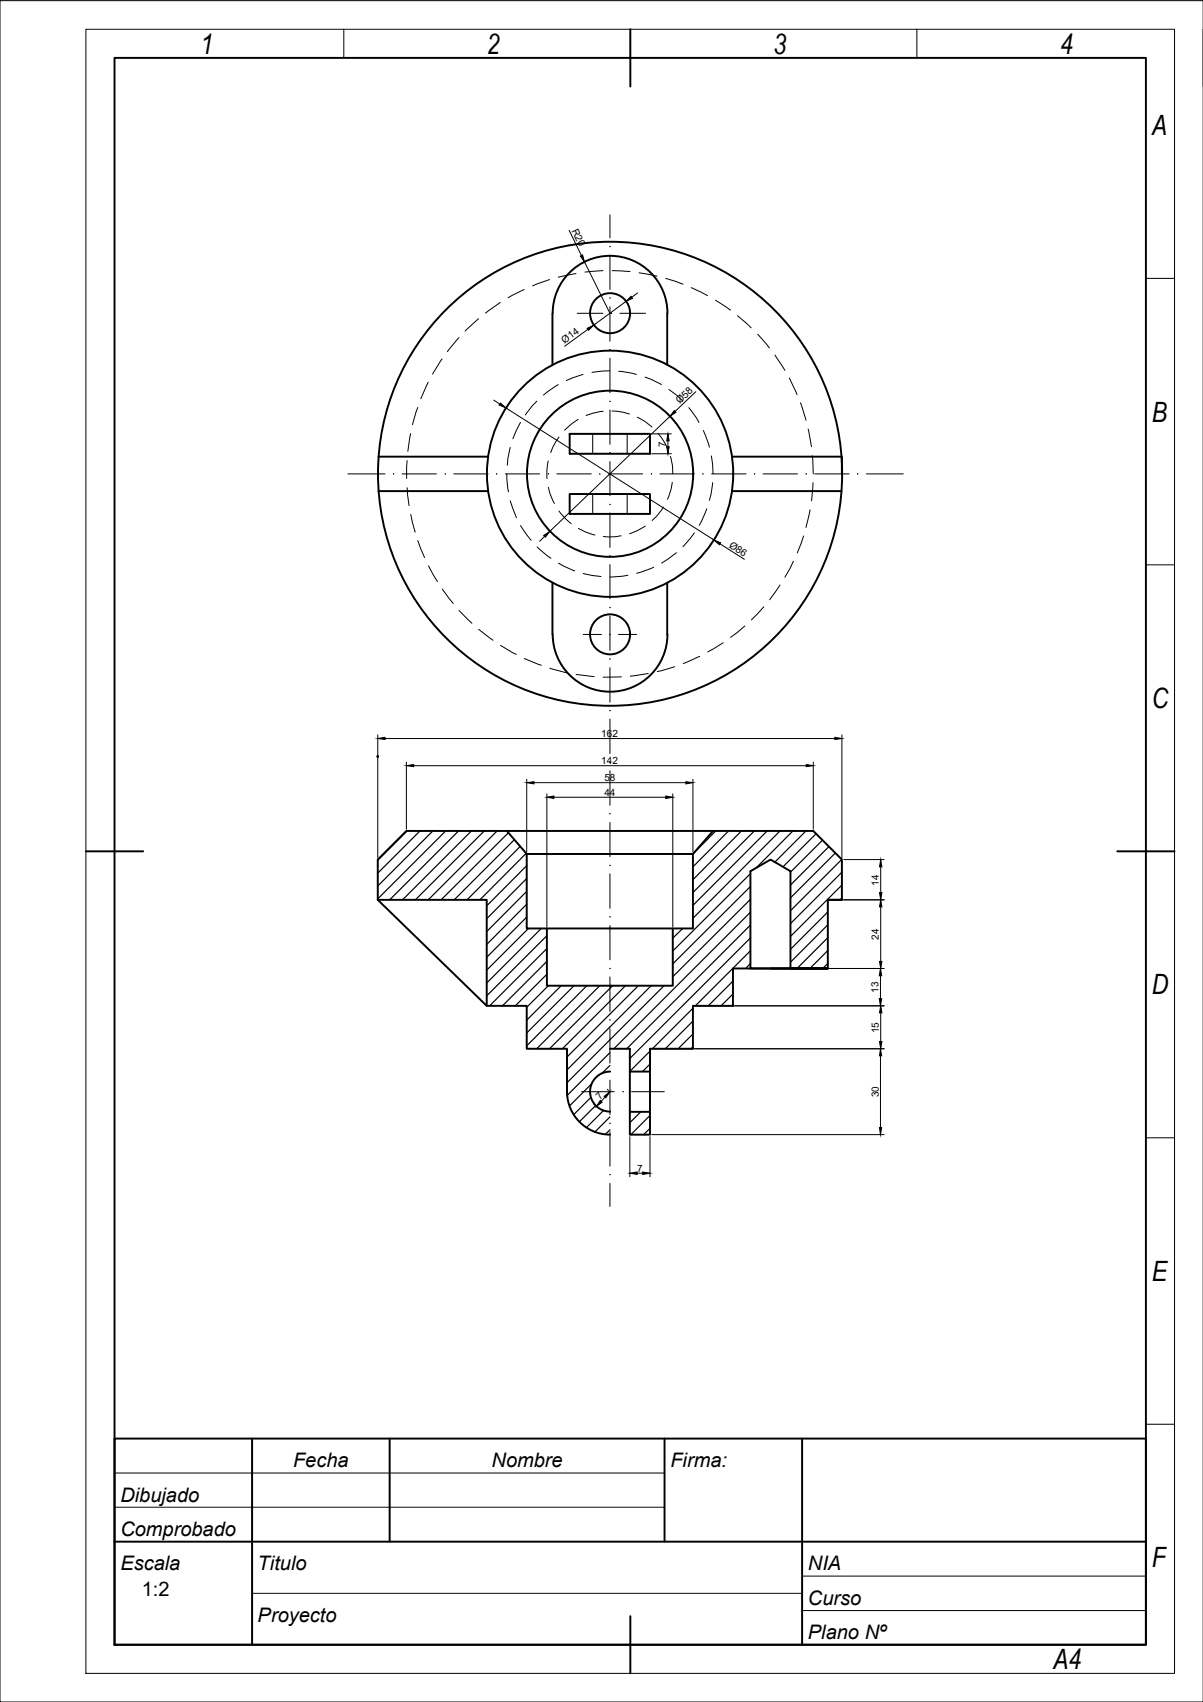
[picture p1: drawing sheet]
<svg xmlns="http://www.w3.org/2000/svg" width="210mm" height="297mm" viewBox="0 0 210 297" stroke-linecap="round" stroke-linejoin="round" font-family="sans-serif">
<!-- layer: aristas -->
<g fill="none" stroke="#000" stroke-width=".34">
<path d="M96.4 54.7v9M96.4 54.7a10 10 0 0 1 10-10.1 10 10 0 0 1 10.1 10.1M116.4 54.7v9M66 79.7h19.1M99.4 75.7h14v3.5h-14zM127.7 79.7h19.2v3M66 85.7h19.1M99.4 86.2h14v3.5h-14zM127.7 85.7h19.1M96.4 101.8v8.9M96.4 110.7a10 10 0 0 0 10 10 10 10 0 0 0 10.1-10M116.4 101.8v8.9"/>
<path d="M65.9 157v-7l5-5h71l5 5v7h-2.5M65.9 157l19 18.5h7v7.5h7v7.5M65.9 157h19v18.5M88.4 145l3.5 4h29l3.5-4M91.9 149v13h29v-13M130.9 152l3.6-2 3.4 2v17h6.5h-13.5zM146.9 157h-2.5v12h-16.5v6.5h-7v7.5h-7.5v15h-3.5v-15h-3.5M95.4 162v10h22v-10M134.5 169h3.4M98.9 190.5a7.5 7.5 0 0 0 7.5 7.5M106.4 187a3.5 3.5 0 0 0-3.4 3.5 3.5 3.5 0 0 0 3.4 3.5M109.9 194h3.5"/>
<path d="M113.4 183v4h-3.5"/>
<circle cx="106.4" cy="54.7" r="3.5"/>
<circle cx="106.4" cy="82.7" r="40.5"/>
<circle cx="106.4" cy="82.7" r="21.5"/>
<circle cx="106.4" cy="82.7" r="14.5"/>
<circle cx="106.4" cy="110.7" r="3.5"/>
</g>
<!-- layer: lineas ocultas tunel -->
<g fill="none" stroke="#000" stroke-width=".17">
<path d="M80.1 58.9l-2 2.5M83.5 55.6l-2.3 2.2M87.3 52.8l-2.6 1.8M91.4 50.5l-2.8 1.5M95.9 48.8l-3 1.1M100.5 47.7l-3.1 .7M105.2 47.2l-3.1 .3M106.8 47.2l3.1 .2M111.5 47.6l3.1 .6M116.2 48.6l3 1M120.6 50.2l2.8 1.4M124.8 52.4l2.7 1.7"/>
<path d="M128.7 55.1l2.4 2.1M132.2 58.3l2 2.4M71.6 75.7l-.4 3.1M72.9 71.1l-.9 3M74.7 66.7l-1.3 2.9M77.1 62.6l-1.6 2.7M89 78.1l-.4 2-.1 1.1M90.8 73.7l-1.3 2.9M93.7 70l-.8 .8-1.2 1.6M97.4 67.1l-2.6 1.8M97.5 76.3l-1.1 1.8-.3 .9M100.9 73.2l-1.1 .7-1.3 1.2"/>
<path d="M101.7 65.3l-2.9 1.1M103.4 75.7v3.5M105.2 71.8l-1.8 .3-1.1 .4M106.4 64.7l-3.1 .3M106.8 71.7l2 .3 1 .2M107.9 64.8l3.1 .5M109.4 75.7v3.5M111.2 72.8a8.3 8.3 0 0 1 2.5 1.7M112.6 65.8l2.8 1.3M114.8 75.6l.6 .8 1.1 1.8M116.7 68l2.4 2M117 79.7l.3 1.7 .1 1.3"/>
<path d="M120.2 71.1l1.8 2.6M122.7 75.1l1.1 2.9M124.1 79.6l.3 3.1M135.2 62l1.7 2.6M137.7 66l1.4 2.9M139.7 70.3l.9 3M141 74.9l.6 3.1M141.7 79.5l.2 3.2M71 80.4v3.1M71 85.1l.4 3.2M71.7 89.8l.7 3.1M72.9 94.3l1.2 3"/>
<path d="M74.8 98.7l1.5 2.8M88.4 82.7l.3 3.1M89 87.4l1.1 2.9M90.8 91.7l1.9 2.6M93.7 95.4l2.4 2M95.7 80.5a8.1 8.1 0 0 0-.2 3M95.7 85l.2 1 .8 1.9M97.5 98.3l2.8 1.3M97.5 89.2l1.3 1.4 .9 .8M100.9 92.2l1.2 .6 1.7 .6M103.4 86.2v3.5M108.4 93.5l-1 .2-2.1-.1"/>
<path d="M109.4 86.2v3.5M112.6 91.8l-1.3 .8-1.4 .6M114 99l-2.9 1.1M115.7 88.5l-1.1 1.6-.8 .7M117.3 84.2l-.2 1.2-.6 1.8M118 96.5l-2.6 1.8M121.2 93l-2 2.4M123.3 88.8l-1.3 2.9M124.3 84.2l-.2 2-.3 1.1M138.4 97.9l-1.5 2.8M140.2 93.5l-1.1 3M141.4 89l-.8 3.1"/>
<path d="M141.9 84.2l-.3 3.2M77.2 102.8l1.9 2.5M80.1 106.5l2.2 2.3M83.5 109.8l2.5 1.9M87.3 112.6l2.8 1.6M91.5 114.9l2.9 1.2M95.9 116.6l3.1 .8M100.5 117.7l3.2 .4M101.8 100.1l3.1 .5M108.4 118.1l-3.2 .1M109.6 100.4l-3.2 .3M113.1 117.5l-3.1 .5"/>
<path d="M117.7 116.4l-3 .8M122.1 114.5l-2.9 1.3M126.2 112.2l-2.7 1.6M130 109.2l-2.5 2M133.3 105.9l-2.2 2.3M136.1 102.1l-1.8 2.6"/>
</g>
<!-- layer: ejes -->
<g fill="none" stroke="#000" stroke-width=".17">
<path d="M106.4 37.5v4M100.7 54.7h4.5M106.4 44.5v6M106.4 53.5v6M108.2 54.7h4.4M106.4 62.5v6M106.4 71.5v6M60.7 82.7h6.5M70.1 82.7h6.1M79.2 82.7h6M88.2 82.7h5.9M97.2 82.7h6"/>
<path d="M106.2 82.7h5.9M106.4 80.5v6M106.4 89.5v6M106.4 98.5v6M115.1 82.7h6.1M124.2 82.7h6M133.1 82.7h6M142.2 82.7h6M151.2 82.7h6.4M101.8 110.7h3.1M106.4 107.5v6M106.4 116.5v6"/>
<path d="M107.9 110.7h3.2M106.4 125.5v6M106.4 134.5v6M106.4 143.5v6M106.4 152.5v6M106.4 161.5v6M106.4 170.5v6M106.4 179.5v6M101.5 190.5h5.7M106.4 188.5v6M106.4 197.5v6M110.2 190.5h5.7"/>
<path d="M106.4 206.5v4.1"/>
</g>
<g fill="#000" stroke="#000" stroke-width=".17">
<path d="M106.4 52h.1zM106.4 43l.1 .1zM106.7 54.6v.1zM106.4 79h.1zM106.4 70l.1 .1zM106.4 61l.1 .1zM68.6 82.7h.1zM77.6 82.7h.1zM86.6 82.7h.1zM95.6 82.7h.1zM104.6 82.7h.1zM106.4 97l.1 .1z"/>
<path d="M106.4 88h.1zM113.6 82.7h.1zM122.6 82.7h.1zM131.6 82.7h.1zM140.6 82.7h.1zM149.6 82.7h.1zM106.4 115h.1zM106.4 106h.1zM106.4 110.7l.1 .1zM106.4 133h.1zM106.4 124l.1 .1zM106.4 151l.1 .1z"/>
<path d="M106.4 142l.1 .1zM106.4 178h.1zM106.4 169h.1zM106.4 160h.1zM106.4 196h.1zM106.4 187l.1 .1zM108.7 190.5l.1 .1zM106.4 205h.1z"/>
</g>
<!-- layer: Reyeno -->
<g fill="none" stroke="#000" stroke-width=".21">
<path d="M71 145l-5.1 5.1M73.3 145l-7.4 7.4M75.5 145l-9.6 9.6M77.8 145l-11.9 11.9M80 145l-12 12M82.3 145l-12.1 12M84.5 145l-12 12M86.7 145l-12 12M88.7 145.4l-11.7 11.6M89.7 146.5l-10.5 10.5M90.8 147.7l-9.3 9.3M91.8 148.9l-8.1 8.1"/>
<path d="M91.9 151.1l-7 7M91.9 153.3l-7 7M91.9 155.6l-7 7M91.9 157.8l-7 7M124.9 145l-3.9 4M127.1 145l-6.2 6.3M129.4 145l-8.5 8.5M130.9 152.5l-13.5 13.5M130.9 154.7l-13.5 13.5M130.9 157l-13.5 13.5M130.9 159.2l-23.8 23.8M131.6 145l-10.7 10.8"/>
<path d="M133.9 145l-13 13M136.1 145l-15.2 15.3M138.3 145l-6.3 6.5M140.6 145l-5.4 5.5M142.4 145.5l-5.8 5.8M143.5 146.6l-5.6 5.6M144.4 159.2l-6.5 6.5M144.6 147.8l-6.7 6.7M145.8 148.9l-7.9 7.8M146.9 150l-9 8.9M146.9 152.2l-9 9M146.9 154.5l-9 8.9"/>
<path d="M146.9 156.7l-.3 .3M91.9 160l-7 7.1M92.2 162l-7.3 7.3M94.4 162l-9.5 9.6M95.4 163.3l-10.5 10.5M95.4 165.6l-10 9.9M95.4 167.8l-7.7 7.7M95.4 170l-5.5 5.5M95.7 172l-3.8 3.8M97.9 172l-6 6M100.2 172l-8.3 8.3M102.4 172l-10.5 10.5"/>
<path d="M104.6 172l-11 11M106.9 172l-11 11M109.1 172l-11 11M111.4 172l-12.5 12.5M113.6 172l-14.7 14.7M115.9 172l-17 17M119.1 162l-1.7 1.7M120.9 176l-7.1 7M120.9 178.2l-4.8 4.8M127.9 171.2l-4.3 4.3M127.9 173.5l-2.1 2M130.9 161.4l-21.6 21.6"/>
<path d="M130.9 163.7l-21 21M130.9 165.9l-9.6 9.6M130.9 168.2l-.8 .8M144.4 161.4l-6.5 6.5M144.4 163.6l-5.3 5.4M144.4 165.9l-3.1 3.1M144.4 168.1l-.8 .9M103.1 191.5l-3 3M103.2 189.2l-3.8 3.8M103.9 193l-2.8 2.8M105.3 193.8l-3 3M106.4 183.7l-7.5 7.5"/>
<path d="M106.4 186l-1.3 1.3M106.4 194.9l-2.6 2.7M106.4 197.2l-.8 .8M111.8 194l-1.9 1.9M113.4 183.5l-3.5 3.5M113.4 185.7l-1.3 1.3M113.4 194.7l-3.3 3.3M113.4 196.9l-1.1 1.1M120.9 180.5l-2.6 2.5M120.9 182.7l-.3 .3"/>
</g>
<!-- layer: aristas -->
<circle cx="65.9" cy="132" r=".12" fill="#000" stroke="#000" stroke-width=".17"/>
<!-- layer: cotas -->
<g fill="none" stroke="#000" stroke-width=".17">
<path d="M99.3 40.2l2.1 4.4M102 45.7l4.4 9M102.6 57.5l-4.1 2.9M109.2 52.6l-5.6 4.2M111.3 51.1l-1.1 .8M86.1 69.8l1.1 .7M88.3 71.2l36.2 23M113.7 79.2h3.4M113.7 75.7h3.4M116.5 76.9v1.1M116.9 72.7l-21 20M121.4 68.4l-3.6 3.4"/>
<path d="M95 93.6l-.9 .9M125.6 94.9l4.3 2.7M65.9 128.3v21.4M67.2 128.9h78.5M70.9 133v11.7M72.2 133.6h68.5M91.9 136v12.7M93.2 136.6h26.5M95.4 138.5v23.2M96.6 139.1h19.6M117.4 138.5v23.2M120.9 136v12.7"/>
<path d="M141.9 133v11.7M146.9 128.3v21.4M144.7 157h9.6M147.2 150h7.1M153.7 151.3v4.5M153.7 158.3v9.5M121.2 175.5h33.1M128.2 169h26.1M153.6 170.3v4M153.7 176.8v5M103.6 192.7l.2 .2M105.6 191.5l-.7 .7"/>
<path d="M106 190.1l.2 .2M109.9 198h3.5M109.9 198.4v7M113.4 198.4v7M113.7 198h40.6M113.7 183h40.6M153.6 184.3v12.5M111.2 204.8h.9"/>
</g>
<g fill="#000" stroke="#000" stroke-width=".17">
<path d="M101.3 44.7l.3-.2 .4 1.2zM102.4 57.3l1.2-.5-.9 .8zM110.1 51.7l.3 .4-1.2 .5zM87.3 70.3l1 .9-1.2-.5zM116.3 78h.5l-.3 1.2zM116.5 75.7l.3 1.2h-.5zM117.6 71.7l.3 .3-1 .7zM94.9 93.5l1-.8-.7 1.1zM124.5 94.2l1.2 .5-.2 .4zM65.9 128.9l1.3-.2v.4zM70.9 133.6l1.3-.2v.4zM91.9 136.6l1.3-.2v.4z"/>
<path d="M95.4 139.1l1.2-.2v.4zM116.2 138.9l1.2 .2-1.2 .2zM119.7 136.4l1.2 .2-1.2 .2zM140.7 133.4l1.2 .2-1.2 .2zM145.7 128.7l1.2 .2-1.2 .2zM153.7 150l.2 1.3h-.4zM153.5 155.8h.4l-.2 1.2zM153.7 157l.2 1.3h-.4zM153.4 174.3h.4l-.2 1.2zM153.6 169l.2 1.3h-.4zM153.7 175.5l.2 1.3h-.4zM153.5 167.8h.4l-.2 1.2z"/>
<path d="M104.7 192.1l.4 .2-1 .8zM105.4 191.3l1-.8-.7 1.1zM153.5 181.8h.4l-.2 1.2zM153.5 196.8h.3l-.2 1.2zM153.6 183l.2 1.3h-.3zM109.9 204.8l1.3-.3v.5zM112.1 204.5l1.3 .3-1.3 .2z"/>
</g>
<!-- layer: Formato_Gruesa -->
<path d="M20 10.1h179.9v276.9h-179.9zM110 5.1v10M15 148.6h10M194.9 148.6h10M20 251.1h179.9v35.9h-179.9zM44 251.1v35.9M68 251.1v18M116 251.1v18M140 251.1v35.9M20 269.1h179.9M110 282.1v9.9" fill="none" stroke="#000" stroke-width=".34"/>
<!-- layer: Formato_fina -->
<g fill="none" stroke="#000" stroke-width=".17">
<path d="M0 .1h209.9v296.9h-209.9zM15 5.1h189.9v286.9h-189.9zM60 5.1v5M110 5.1v5M160 5.1v5M209.9 5.1v10M199.9 48.6h5M199.9 98.6h5M199.9 198.6h5M20 257.1h96M199.9 248.6h5M20 263h96"/>
<path d="M44 278.1h96M140 275.1h59.9M140 281.1h59.9"/>
</g>
<g font-size="4.9">
<text x="35" y="9.3">1</text>
<text x="85" y="9.3">2</text>
<text x="135" y="9.3">3</text>
<text x="185" y="9.3">4</text>
<text x="201" y="23.6">A</text>
<text x="201" y="73.6">B</text>
<text x="201" y="123.6">C</text>
<text x="201" y="173.6">D</text>
<text x="201" y="223.5">E</text>
<text x="201" y="273.5">F</text>
<text x="183.8" y="291.3">A4</text>
</g>
<g font-size="3.5">
<text x="51.1" y="256.1">Fecha</text>
<text x="85.8" y="256.1">Nombre</text>
<text x="117" y="256.1">Firma:</text>
<text x="21" y="262.1">Dibujado</text>
<text x="21" y="268.1">Comprobado</text>
<text x="21" y="274.1">Escala</text>
<text x="45" y="274.1">Titulo</text>
<text x="141" y="274.1">NIA</text>
<text x="24.7" y="278.5">1:2</text>
<text x="141" y="280.1">Curso</text>
<text x="45" y="283.1">Proyecto</text>
<text x="141" y="286.1">Plano Nº</text>
</g>
<g font-size="1.7">
<text x="99.7" y="40.2" transform="rotate(64 99.7 40.2)">R20</text>
<text x="98.5" y="60" transform="rotate(-36 98.5 60)">Ø14</text>
<text x="118.6" y="70.5" transform="rotate(-44 118.6 70.5)">Ø58</text>
<text x="116.2" y="78" transform="rotate(-90 116.2 78)">7</text>
<text x="127.1" y="95.4" transform="rotate(32 127.1 95.4)">Ø86</text>
<text x="104.9" y="128.6">162</text>
<text x="104.9" y="133.3">142</text>
<text x="105.5" y="136.3">58</text>
<text x="105.5" y="138.8">44</text>
<text x="153.3" y="154.5" transform="rotate(-90 153.3 154.5)">14</text>
<text x="153.3" y="164" transform="rotate(-90 153.3 164)">24</text>
<text x="153.3" y="173.3" transform="rotate(-90 153.3 173.3)">13</text>
<text x="153.3" y="180.3" transform="rotate(-90 153.3 180.3)">15</text>
<text x="104.7" y="192" transform="rotate(-47 104.7 192)">7</text>
<text x="153.3" y="191.5" transform="rotate(-90 153.3 191.5)">30</text>
<text x="111.2" y="204.5">7</text>
</g>
</svg>
